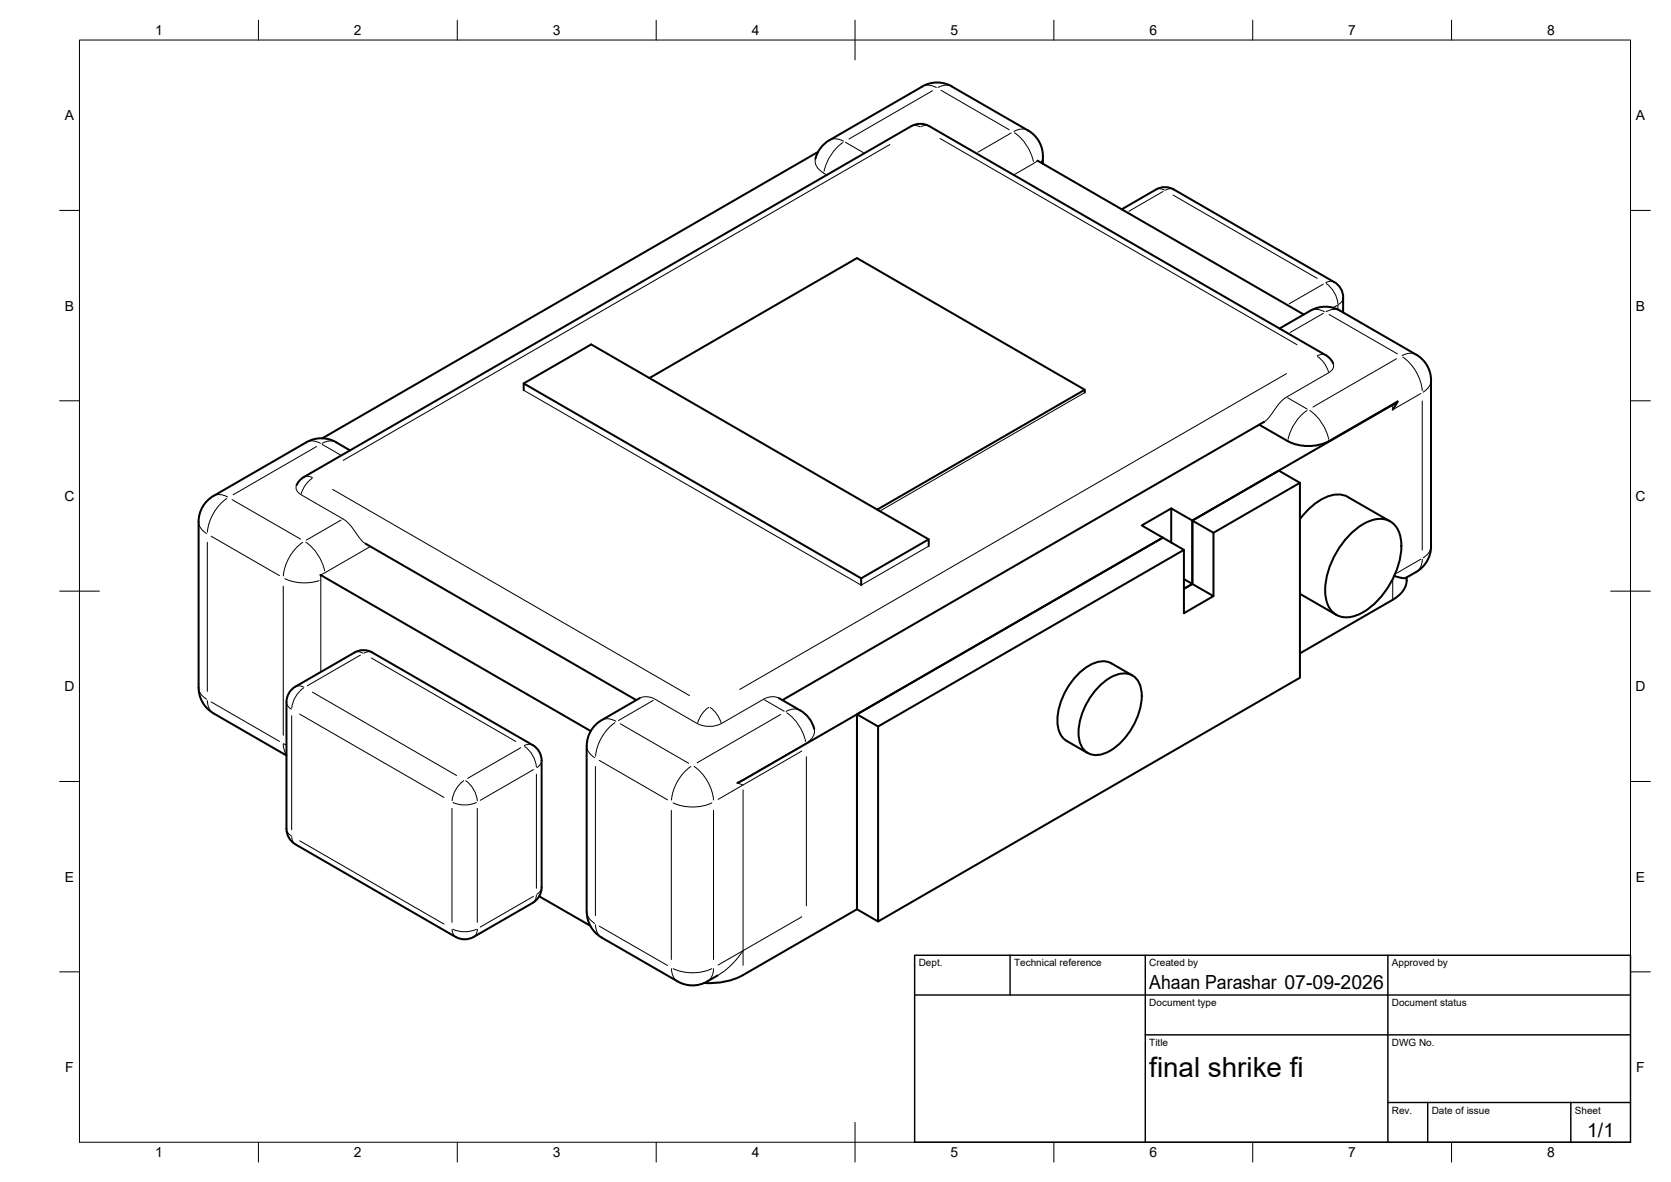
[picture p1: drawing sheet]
<svg xmlns="http://www.w3.org/2000/svg" width="420mm" height="297mm" viewBox="0 0 420 297" stroke-linecap="round" stroke-linejoin="round" font-family="sans-serif">
<!-- layer: Visible -->
<g fill="none" stroke="#000" stroke-width=".51">
<path d="M205 39.9a7.5 7.5 0 0 1 3.6-4.7l23.3-13.4a7.4 7.4 0 0 1 7.5-.1l19.1 11.1a7.4 7.4 0 0 1 3.7 6.5v1.9M205.7 38.2l-124.7 72M260.9 40.4l66.9 38.6M282 52.6l8.7-5a4.5 4.5 0 0 1 4.5 0l40.3 23.3a4.4 4.4 0 0 1 2.2 3.9M329.5 78.1l-7.8 4.5M329.5 78.1a7.5 7.5 0 0 1 7.5 0l19.1 11M337.7 74.8v3.7M131.7 96.4l17-9.8 84.8 48.9v1.8M131.7 98.1v-1.7l84.8 48.9M163.3 95l52.2-30.1 57.3 33v.8M272.8 97.9l-52.2 30.2M335.2 91.3l-.8-1.2-1-.8-99.7-57.6a4.5 4.5 0 0 0-4.5 0l-152.8 88.2"/>
<path d="M356.1 89.1a7.5 7.5 0 0 1 3.7 6.5v41.7a7.4 7.4 0 0 1-3.7 6.4M76.4 119.9l-1.1 .9-.7 1.1M88 113.2a14.5 14.5 0 0 0-5.9-3 7.4 7.4 0 0 0-5.1 1l-23.3 13.4a7.5 7.5 0 0 0-3.8 6.5v41.7a7.5 7.5 0 0 0 3.8 6.5l18.3 10.6M316.6 106.7l7.2 4.2M317.8 106l-121.1 69.9M323.8 110.8a11.5 11.5 0 0 0 10.4 0M350.2 103l1.2-2.1-17.2 10M351.4 100.9l-51.6 29.9v16l-2.1 1.2 2.1-1.2M91.9 136.6l68.1 39.3M233.5 135.5l-17 9.8v1.8M292.4 135.1l-107 61.6M292.4 135.1l5.3 3.1v15.9l7.4-4.3-5.3-3"/>
<path d="M292.4 135.1l-76.9 44.4 5.3 3.1M294.5 127.8l-7.4 4.2 5.3 3.1M305.1 133.9l21.8-12.6v49l-106.1 61.3v-49l76.9-44.4M326.9 130.5a14.9 14.9 0 0 1 8.3-6.1 5.3 5.3 0 0 1 3.7 .5l10.6 6.1M326.9 121.3l-5.4-3-21.7 12.5-5.3-3v8.5M339.6 134.2a10.2 10.2 0 0 1 8.7-3.7 5.5 5.5 0 0 1 4 5.4 20.5 20.5 0 0 1-10.7 18.5 5.4 5.4 0 0 1-7.8-2.5 15 15 0 0 1 1.5-11.7l.7-1.3a22.2 22.2 0 0 1 3.6-4.7zM80.6 144.5l67.9 39.2M297.7 145.5l2.1 1.3M299.8 146.8v-16l5.3 3.1v15.9M326.9 149.2l9.1 5.3M353.7 145.1a5.7 5.7 0 0 1-3.5 5.6l-23.3 13.5M356.1 143.7l-2.8 1.6-2.8-.6"/>
<path d="M93.6 164l40.3 23.2a4.5 4.5 0 0 1 2.3 3.9v31.9M93.6 164a4.5 4.5 0 0 0-4.5 0l-14.8 8.5a4.5 4.5 0 0 0-2.3 3.9v31.9a4.5 4.5 0 0 0 2.3 3.9l40.3 23.3a4.6 4.6 0 0 0 4.5 0M160.8 175.4l-9.5 5.6a7.5 7.5 0 0 0-3.8 6.5v41.6a7.6 7.6 0 0 0 3.8 6.5l19.1 11a7.5 7.5 0 0 0 7.5 0l2.5-1.4M195.9 175.4l5.3 3.1a7.5 7.5 0 0 1 3.5 4.7M215.5 179.5v49l5.3 3.1M276.3 172.6a8.3 8.3 0 0 1 7.7-3.2 5 5 0 0 1 3.1 5.5 17.2 17.2 0 0 1-9 14.3 4.5 4.5 0 0 1-6.8-3.9 16.9 16.9 0 0 1 5-12.7zM279.4 166.7l5.4 3.1M279.4 166.7a5.6 5.6 0 0 0-5.6 .6 17.3 17.3 0 0 0-7.9 14.9 5.2 5.2 0 0 0 2.3 4l5.3 3.1M135.6 225.2l12.8 7.4M136.2 223a4.5 4.5 0 0 1-2.3 3.9l-14.8 8.6M215.5 228.5l-28.7 16.5a17.9 17.9 0 0 1-9.7 2"/>
</g>
<!-- layer: Visible Narrow -->
<g fill="none" stroke="#000" stroke-width=".25">
<path d="M205 39.9a3.3 3.3 0 0 0 2.1 3.6l.8 .5M208.7 35.1a3.7 3.7 0 0 1 3.4 .4M212 35.8a12.1 12.1 0 0 0-4.8 7.2M212.6 35.7l4.5 2.7M223.8 36.3l-137.5 79.4M229.2 31.7l1.2-.2 .9 .4M232 21.7a3.7 3.7 0 0 1 3.4 .3M233.6 31.7l-1.2-.2-.9 .4M234.5 22.8l-21 12.1M236.4 34.8l89.7 51.8M236.6 22.7l17.2 9.9M239.2 21.7a3.7 3.7 0 0 0-3.4 .3"/>
<path d="M254.3 33.4l-8.4 4.9M255.1 33.4a12.1 12.1 0 0 1 4.7 7.2M258.3 32.7a3.7 3.7 0 0 0-3.4 .3M262.2 39.3l-.4 1.5M260.9 40.4l-6 3.6M290.8 47.6l1.1-.1 .9 .3M292.4 48.1l-8.6 5M294.9 49l36.3 21M295.1 47.6l-1.2-.1-.9 .3M329.6 78a3.7 3.7 0 0 1 3.4 .3M332.7 71.4l-8.6 5M332.8 78.7l-8.4 4.9"/>
<path d="M333.5 71.3a7.2 7.2 0 0 1 2.9 5M334.2 79l17.2 9.9M335.4 70.8l-1.2-.1-.8 .3M336.3 76.7l-1.1 .6M336.4 76.7v1M336.8 78a3.7 3.7 0 0 0-3.4 .3M337.7 74.9l-.2 .7-1 .9M131.7 98.1l84.8 49 17-9.8M272.8 98.7l-51.6 29.7M323.5 93.9l-137.5 79.4M323.8 100l4.9 2.8M331.3 89.6l1 .8 .8 1.1 .9 1.9"/>
<path d="M333.3 89.2l-1.2-.1-.9 .3M335.2 91.3a1.87 1.87 0 0 1-1.1 2.4l-11.1 6.4-1.5 1.4-2.6 3.6-1.1 .9M351.1 90.2l-21 12.1M352.7 89.7a12 12 0 0 1 4.9 8.5M355.9 89a3.7 3.7 0 0 0-3.4 .4M357.3 98.9l-6.7 3.9M359.8 95.8a3.7 3.7 0 0 1-2 2.7M76.5 119.8l1.2-.1 .8 .3M77.2 111.1a3.7 3.7 0 0 1 3.4 .3M79.6 112.2l-21 12.1M81 111.7l4.6 2.6M84.4 111.1a3.7 3.7 0 0 0-3.4 .3"/>
<path d="M328.6 103.2a12.1 12.1 0 0 0-4.7 7.2M329.3 103.2a12.1 12.1 0 0 1 4.8 7.2M350.2 101.8v1.1M357.6 100.8v37.4M49.9 131.3a3.7 3.7 0 0 0 2 2.8M52.1 136.3v37.4M53.1 134.8l17.2 9.9M53.8 124.5a3.7 3.7 0 0 1 3.4 .4M57 125.3a12 12 0 0 0-4.9 8.4M58.4 125.6l17.2 9.9M74.6 121.9a1.85 1.85 0 0 0 1.1 2.4M75.6 124.3l11.2 6.5 1.4 1.4 2.6 3.5 1.1 .9"/>
<path d="M76.1 136.3a12 12 0 0 0-4.9 8.4M76.9 136.3a12.1 12.1 0 0 1 4.7 7.2M78.5 120.2l-1 .9-.9 1-.9 1.9M83.6 123l89.8 51.8M85.8 130.7l-8.8 5M93.1 137.3l-12.5 7.2 .1 24.4M359.8 137.4a3.7 3.7 0 0 1-2 2.8M71.2 147.3v37.5M71.6 145.4a12.1 12.1 0 0 0 8.6 .5M350.2 145.7v4.8M357.3 140.5l-6.2 3.6M357.6 140.5l-.2 1.4a3.1 3.1 0 0 1-1.2 1.7"/>
<path d="M49.9 172.9a3.7 3.7 0 0 0 2 2.8M52.1 176.1l.2 1.3a3.1 3.1 0 0 0 1.2 1.8M53.1 176.4l17.2 9.9M72 176.5l.5 1.1 .7 .6M73.3 179.9v28.6M74.4 172.5l1.1-.1 .9 .3M75.4 179.5l36.2 20.9M76.3 172.9a7.2 7.2 0 0 0-2.9 5.1M78.5 173.9l36.3 21M89.2 163.9l1.2-.1 .9 .3M90.6 164.6l-13.3 7.7M93.4 165.4l36.3 20.9"/>
<path d="M93.5 163.9l-1.1-.1-.9 .3M160.8 175.4l1.7-.3 1.9 .4 10.9 6.3M164.3 176l-8.8 5.1M178.2 177.8l-1 .8-.9 1.1-.9 1.9M178.6 177.8l.9 .8 .9 1.1 .9 1.9M192.2 175.9l5 2.8M195.9 175.4l-1.7-.3-1.9 .4-10.9 6.3a6.7 6.7 0 0 1-6 0M196.3 179.6l-21 12.1M197.8 179.1a12.1 12.1 0 0 1 4.8 7.2M201.1 178.4a3.7 3.7 0 0 0-3.4 .4M71.2 187l.3 1.7 .5 .8M71.3 186.9l.7 .3"/>
<path d="M116.6 196.2a7.2 7.2 0 0 0-2.9 5M117.1 196.2a7.2 7.2 0 0 1 2.9 5M130.9 187.9l-13.3 7.7M131.9 187.6a7.2 7.2 0 0 1 3 5.1M133.8 187.2l-1.1-.1-.9 .3M134.1 193.4l-13.3 7.7M134.9 194.6v28.6M136.2 191.2l-.5 1.1-.7 .6M147.5 187.6a3.7 3.7 0 0 0 2 2.8M149.7 192.6v37.5M150.7 191.1l17.2 9.9M151.4 180.9a3.7 3.7 0 0 1 3.4 .3"/>
<path d="M154.6 181.6a12 12 0 0 0-4.9 8.4M156 181.9l17.2 9.9M173.7 192.6a12 12 0 0 0-4.9 8.5M174.5 192.6a12 12 0 0 1 4.9 8.5M186.8 198.5v44.1M201.6 188.8l-21 12.1M202.6 186.8l-17.2 10 1.4 .5M202.8 190.2v37.4M204.7 183.2a3.3 3.3 0 0 1-2 3.6M72 208.4l.5 1 .7 .6M73.4 210.3l.1 .9 .7 .9M75.4 211.3l36.2 20.9"/>
<path d="M113.6 203.1v28.7M113.9 201.7a7.2 7.2 0 0 0 5.9 0M120 203.1v28.7M168.8 203.6v37.5M169.3 201.8a12 12 0 0 0 9.7 0M179.4 203.6v37.5M113.7 233.5l.1 1 .7 .9M113.9 233.5a7.2 7.2 0 0 0 5.9 0M120 233.5l-.1 1-.7 .9M134.1 225.3l-13.3 7.7M134.9 225l-.2 .9-.7 .9M136.2 223.1l-.5 1-.7 .6"/>
<path d="M147.5 229.3a3.7 3.7 0 0 0 2 2.7M149.7 232.4l.2 1.3a3.1 3.1 0 0 0 1.2 1.8M150.7 232.7l17.2 9.9M186.8 238.9l-1.3 1.8-1.9 2.1-3.2 2.4M201.6 230.4l-21 12.1M168.8 243.4l.2 1.3a3.1 3.1 0 0 0 1.2 1.8M169.3 243.4a12 12 0 0 0 9.7 0M179.4 243.4l-.2 1.3a3.1 3.1 0 0 1-1.2 1.8"/>
</g>
<!-- layer: BORDER -->
<g fill="none" stroke="#000" stroke-width=".25">
<path d="M20 10.1h390v276.9h-390zM65 5.1v5M115 5.1v5M165 5.1v5M215 5.1v10M265 5.1v5M315 5.1v5M365 5.1v5M15 52.9h5M410 52.9h5M15 100.7h5M410 100.7h5"/>
<path d="M15 148.6h10M405 148.6h10M15 196.4h5M410 196.4h5M15 244.2h5M410 244.2h5M65 287v5M115 287v5M165 287v5M215 282.1v9.9M265 287v5M315 287v5"/>
<path d="M365 287v5"/>
</g>
<!-- layer: TITLEBLOCK -->
<path d="M230 240.1h180v46.9h-180zM230 250h180M254 240.1v9.9M288 240.1v46.9M349 240.1v46.9M288 260.1h122M349 277.1h61M359 277.1v9.9M395 277.1v9.9" fill="none" stroke="#000" stroke-width=".36"/>
<text font-size="7" x="289" y="270.6">final shrike fi</text>
<g font-size="4.9">
<text x="289" y="248.5">Ahaan Parashar 07-09-2026</text>
<text x="399.1" y="285.7">1/1</text>
</g>
<g font-size="3.5">
<text x="39" y="8.8">1</text>
<text x="89" y="8.8">2</text>
<text x="139" y="8.8">3</text>
<text x="189" y="8.8">4</text>
<text x="239" y="8.8">5</text>
<text x="289" y="8.8">6</text>
<text x="339" y="8.8">7</text>
<text x="389" y="8.8">8</text>
<text x="16.3" y="30.2">A</text>
<text x="411.3" y="30.2">A</text>
<text x="16.3" y="78">B</text>
<text x="411.3" y="78">B</text>
<text x="16.2" y="125.9">C</text>
<text x="411.2" y="125.9">C</text>
<text x="16.2" y="173.7">D</text>
<text x="411.2" y="173.7">D</text>
<text x="16.3" y="221.6">E</text>
<text x="411.3" y="221.6">E</text>
<text x="16.4" y="269.4">F</text>
<text x="411.4" y="269.4">F</text>
<text x="39" y="290.8">1</text>
<text x="89" y="290.8">2</text>
<text x="139" y="290.8">3</text>
<text x="189" y="290.8">4</text>
<text x="239" y="290.8">5</text>
<text x="289" y="290.8">6</text>
<text x="339" y="290.8">7</text>
<text x="389" y="290.8">8</text>
</g>
<g font-size="2.5">
<text x="231" y="242.9">Dept.</text>
<text x="255" y="242.9">Technical reference</text>
<text x="289" y="242.9">Created by</text>
<text x="350" y="242.9">Approved by</text>
<text x="289" y="252.8">Document type</text>
<text x="350" y="252.8">Document status</text>
<text x="289" y="262.9">Title</text>
<text x="350" y="262.9">DWG No.</text>
<text x="350" y="279.9">Rev.</text>
<text x="360" y="279.9">Date of issue</text>
<text x="396" y="279.9">Sheet</text>
</g>
</svg>
